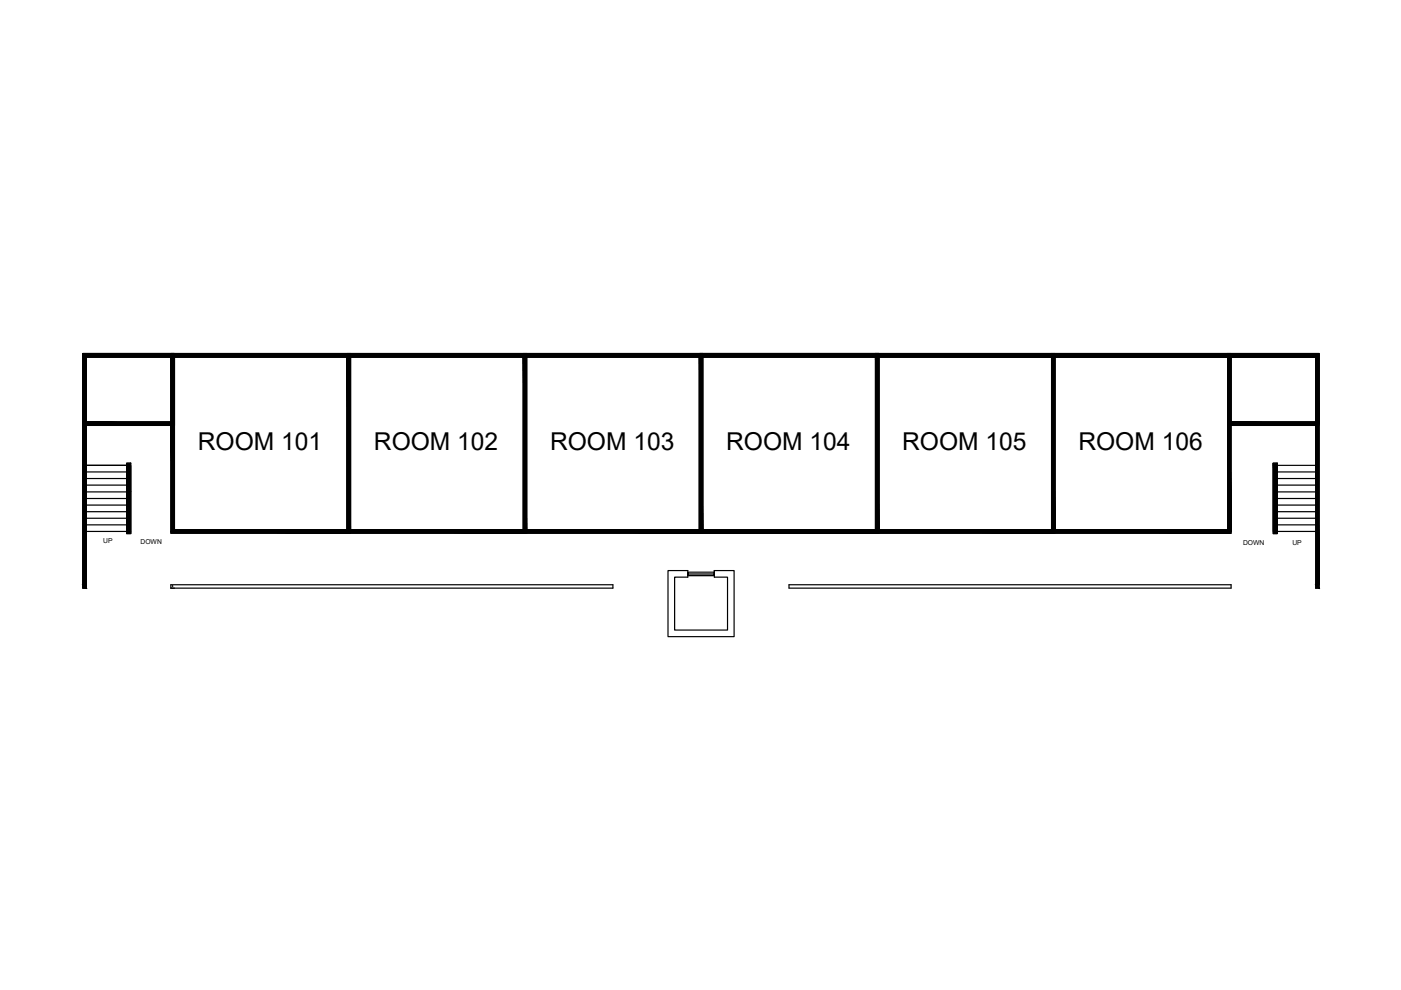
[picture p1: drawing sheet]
<svg xmlns="http://www.w3.org/2000/svg" width="297mm" height="210mm" viewBox="0 0 297 210" stroke-linecap="round" stroke-linejoin="round" font-family="sans-serif">
<!-- layer: hatches -->
<g fill="none" stroke="#000" stroke-width=".25">
<path d="M17.9 75.3h261.4v48.7M17.9 75.3h261.4v14.5M17.9 75.3v48.7M18.3 75.7h17.9v13.7h-17.9zM36.2 75.7v37.4h38.1M36.2 75h224.8M36.6 75.3h-18.7v14.5M36.6 75.7v37M37 75.7h36.6v36.6h-36.6zM37 75.7v36.6M73.6 75.7v36.6M74.3 75.7h36.6v36.6h-36.6z"/>
<path d="M74.3 75.7v36.6M110.9 75.7v36.6M111.7 75.7h36.6v36.6h-36.6zM111.7 75.7v36.6M148.3 75.7v36.6M149 75.7h36.6v36.6h-36.6zM149 75.7v36.6M185.6 75.7v36.6M186.3 75.7h36.7v36.6h-36.7zM186.3 75.7v36.6M223 75.7v36.6M223.7 75.7h36.6v36.6h-36.6z"/>
<path d="M223.7 75.7v36.6M260.3 75h19.4v15.2M260.3 75.7v14.5M261 75.7v37.4h-38M261 75.7h18v13.7h-18zM17.6 90.2v-15.2h19.4h-19.4v49.7h.7M18.3 89.8h17.9M18.3 98.7h8.6v14h-8.6M18.3 90.2h17.9M26.9 98.2h.8v14.9h-.8zM27.7 98.7v14M260.7 89.8v-14.1v37h-37.4v-37v37h-37.3v-37v37h-37.4v-37v37h-37.3v-37v37h-37.4v-37v37h-37.3"/>
<path d="M261 89.8h18M261 90.2h18M269.9 98.2h.9v14.9h-.9zM269.9 98.7v14M279 98.7h-8.2v14h8.2M18.3 111.3h8.6M18.3 109.9h8.6M18.3 108.5h8.6M18.3 107.1h8.6M18.3 105.7h8.6M18.3 104.3h8.6M18.3 102.9h8.6"/>
<path d="M18.3 101.5h8.6M18.3 100.1h8.6M27.7 104.3h.1M36.2 112.7h.4M73.6 113.1h150.1M73.9 112.7v.4M111.3 112.7v.4M148.6 112.7v.4M186 112.7v.4M223.3 112.7v.4M260.7 105.7v1.4M270.8 111.3h8.2"/>
<path d="M270.8 109.9h8.2M270.8 108.5h8.2M270.8 107.1h8.2M270.8 105.7h8.2M270.8 104.3h8.2M270.8 102.9h8.2M270.8 101.5h8.2M270.8 100.1h8.2M17.6 124h.7v.7M18.3 124v-48.3h260.7v48.3M36.2 124.7h.8M36.2 124h93.7v.7h-93.7z"/>
<path d="M36.6 124.4h.1M141.6 121h4.2v1.4h-2.8v11.2h11.2v-11.2h-2.7v-1.4h4.1v14h-14zM145.8 121.3h5.7v.7h-5.7v-.3h5.7v.3h-5.7zM167.3 124h93.7v.7h-93.7zM279.7 124h-.7v.7h.7v-49.7h-262.1v49.7h.7"/>
</g>
<g fill="#000" stroke="#000" stroke-width=".21">
<path d="M17.6 75.3l.3 14.9v-14.9zM17.6 75.3l.3 14.9h-.3z"/>
<path d="M17.9 75.7l.4 14.1v-14.1zM17.9 75.7l.4 14.1h-.4z"/>
<path d="M36.2 75.7l.4 13.7v-13.7zM36.2 75.7l.4 13.7h-.4z"/>
<path d="M36.6 75.7l.4 36.6v-36.6zM36.6 75.7l.4 36.6h-.4z"/>
<path d="M73.6 75.7l.3 36.6v-36.6zM73.6 75.7l.3 36.6h-.3z"/>
<path d="M73.9 75.7l.4 36.6v-36.6zM73.9 75.7l.4 36.6h-.4z"/>
<path d="M110.9 75.7l.4 36.6v-36.6zM110.9 75.7l.4 36.6h-.4z"/>
<path d="M111.3 75.7l.4 36.6v-36.6zM111.3 75.7l.4 36.6h-.4z"/>
<path d="M148.3 75.7l.3 36.6v-36.6zM148.3 75.7l.3 36.6h-.3z"/>
<path d="M148.6 75.7l.4 36.6v-36.6zM148.6 75.7l.4 36.6h-.4z"/>
<path d="M185.6 75.7l.4 36.6v-36.6zM185.6 75.7l.4 36.6h-.4z"/>
<path d="M186 75.7l.3 36.6v-36.6zM186 75.7l.3 36.6h-.3z"/>
<path d="M223 75.7l.3 36.6v-36.6zM223 75.7l.3 36.6h-.3z"/>
<path d="M223.3 75.7l.4 36.6v-36.6zM223.3 75.7l.4 36.6h-.4z"/>
<path d="M260.3 75.7l.4 14.5v-14.5zM260.3 75.7l.4 14.5h-.4z"/>
<path d="M260.7 75.7l.3 37v-37zM260.7 75.7l.3 37h-.3z"/>
<path d="M17.9 75.3l261.4 .4v-.4zM17.9 75.3l261.4 .4h-261.4z"/>
<path d="M279 75.7l.3 13.7v-13.7zM279 75.7l.3 13.7h-.3z"/>
<path d="M17.6 75l262.1 .3v-.3zM17.6 75l262.1 .3h-262.1z"/>
<path d="M279.3 75.3l.4 14.5v-14.5zM279.3 75.3l.4 14.5h-.4z"/>
<path d="M17.6 90.2l.3 33.8v-33.8zM17.6 90.2l.3 33.8h-.3z"/>
<path d="M17.9 89.8l.4 8.9v-8.9zM17.9 89.8l.4 8.9h-.4z"/>
<path d="M17.9 98.7l.4 25.3v-25.3zM17.9 98.7l.4 25.3h-.4z"/>
<path d="M26.9 98.2l.8 14.9v-14.9zM26.9 98.2l.8 14.9h-.8z"/>
<path d="M18.3 89.4l17.9 .4v-.4zM18.3 89.4l17.9 .4h-17.9z"/>
<path d="M18.3 89.8l17.9 .4v-.4zM18.3 89.8l17.9 .4h-17.9z"/>
<path d="M36.2 89.4l.4 23.3v-23.3zM36.2 89.4l.4 23.3h-.4z"/>
<path d="M260.3 90.2l.4 22.1v-22.1zM260.3 90.2l.4 22.1h-.4z"/>
<path d="M269.9 98.2l.9 14.9v-14.9zM269.9 98.2l.9 14.9h-.9z"/>
<path d="M261 89.4l18 .4v-.4zM261 89.4l18 .4h-18z"/>
<path d="M261 89.8l18 .4v-.4zM261 89.8l18 .4h-18z"/>
<path d="M279 89.4l.3 34.6v-34.6zM279 89.4l.3 34.6h-.3z"/>
<path d="M279.3 89.8l.4 34.2v-34.2zM279.3 89.8l.4 34.2h-.4z"/>
<path d="M36.6 112.3l37.3 .4v-.4zM36.6 112.3l37.3 .4h-37.3z"/>
<path d="M36.2 112.7l37.7 .4v-.4zM36.2 112.7l37.7 .4h-37.7z"/>
<path d="M73.9 112.3l37.4 .4v-.4zM73.9 112.3l37.4 .4h-37.4z"/>
<path d="M73.9 112.7l37.4 .4v-.4zM73.9 112.7l37.4 .4h-37.4z"/>
<path d="M111.3 112.3l37.3 .4v-.4zM111.3 112.3l37.3 .4h-37.3z"/>
<path d="M111.3 112.7l37.3 .4v-.4zM111.3 112.7l37.3 .4h-37.3z"/>
<path d="M148.6 112.3l37.4 .4v-.4zM148.6 112.3l37.4 .4h-37.4z"/>
<path d="M148.6 112.7l37.4 .4v-.4zM148.6 112.7l37.4 .4h-37.4z"/>
<path d="M186 112.3l37.3 .4v-.4zM186 112.3l37.3 .4h-37.3z"/>
<path d="M186 112.7l37.3 .4v-.4zM186 112.7l37.3 .4h-37.3z"/>
<path d="M223.3 112.3l37.4 .4v-.4zM223.3 112.3l37.4 .4h-37.4z"/>
<path d="M223.3 112.7l37.7 .4v-.4zM223.3 112.7l37.7 .4h-37.7z"/>
<path d="M17.6 124l.7 .7v-.7zM17.6 124l.7 .7h-.7z"/>
<path d="M279 124l.7 .7v-.7zM279 124l.7 .7h-.7z"/>
</g>
<g font-size="5.2">
<text x="41.9" y="95.4">ROOM 101</text>
<text x="79.3" y="95.4">ROOM 102</text>
<text x="116.6" y="95.4">ROOM 103</text>
<text x="154" y="95.4">ROOM 104</text>
<text x="191.3" y="95.4">ROOM 105</text>
<text x="228.6" y="95.4">ROOM 106</text>
</g>
<g font-size="1.4">
<text x="21.9" y="115.2">UP</text>
<text x="29.8" y="115.3">DOWN</text>
<text x="263.6" y="115.5">DOWN</text>
<text x="274" y="115.5">UP</text>
</g>
</svg>
